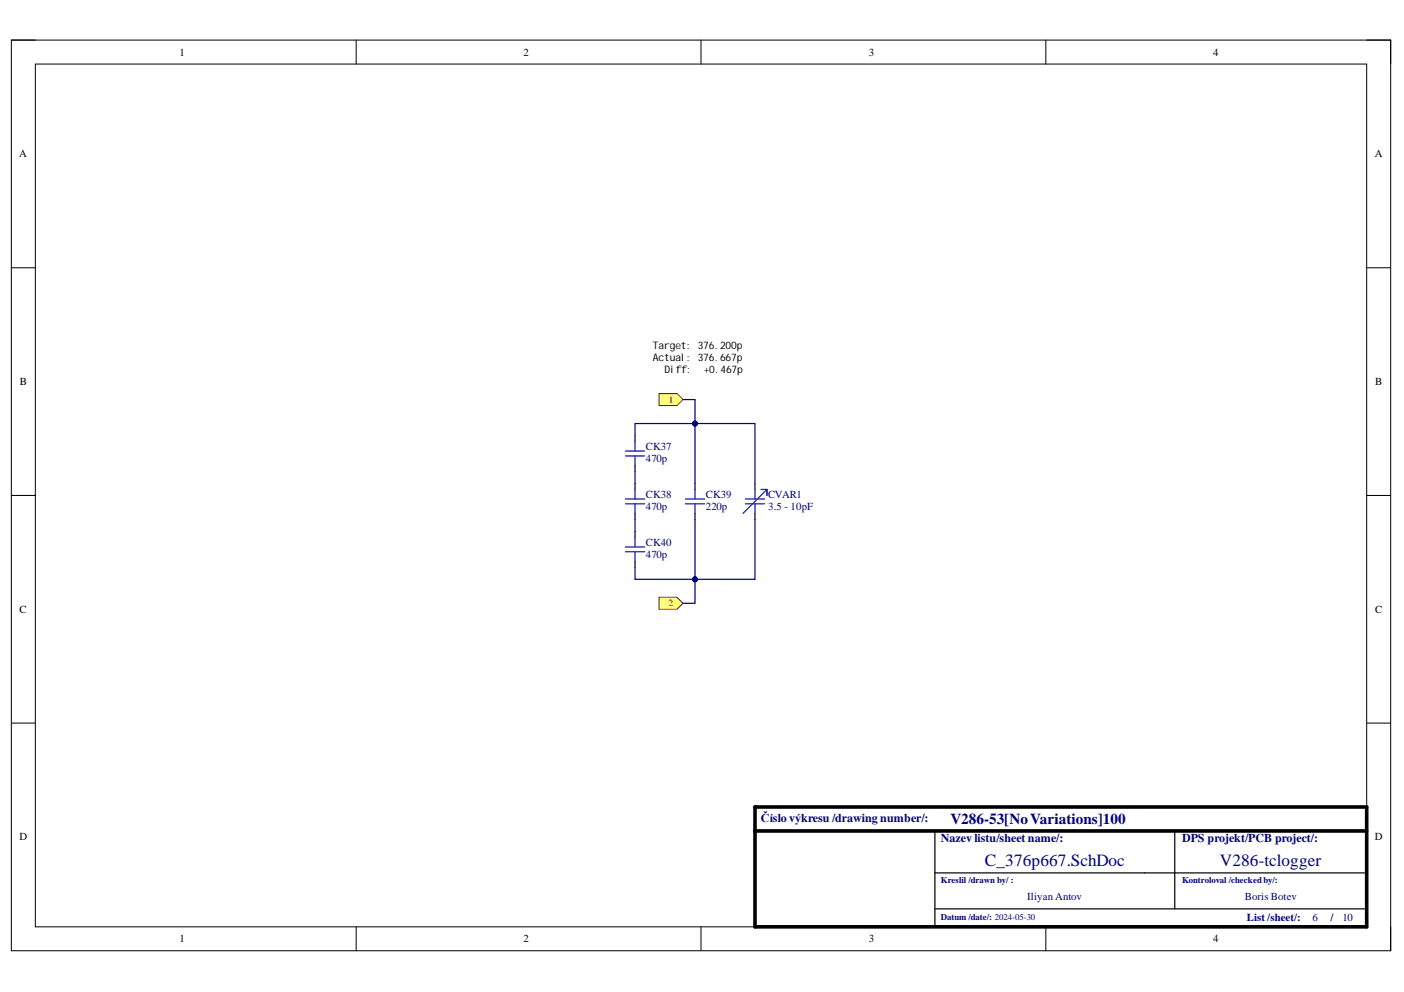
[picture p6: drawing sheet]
<svg xmlns="http://www.w3.org/2000/svg" width="297mm" height="210mm" viewBox="0 0 297 210" stroke-linecap="round" stroke-linejoin="round" font-family="sans-serif">
<path d="M2.4 8.5h291.8v192.7h-291.8z" fill="none" stroke="#000" stroke-width=".21"/>
<path d="M7.5 13.6h281.6v182.5h-281.6z" fill-rule="evenodd" fill="#fff"/>
<g fill="none" stroke="#000" stroke-width=".21">
<path d="M2.4 8.5h5.1M7.5 13.6h281.6v182.5h-281.6zM75.4 8.5v5.1M148.3 8.5v5.1M221.3 8.5v5.1M289.1 8.5h5.1v5.1M2.4 56.7h5.1M289.1 56.7h5.1M2.4 104.8h5.1M289.1 104.8h5.1M2.4 153h5.1M289.1 153h5.1"/>
<path d="M75.4 196.1v5.1M148.3 196.1v5.1M221.3 196.1v5.1M294.2 196.1v5.1"/>
</g>
<path d="M159.7 170.8h129.4v25.3h-129.4zM159.7 175.8h129.4" fill="none" stroke="#000" stroke-width=".76"/>
<path d="M197.8 175.8v20.3M248.5 175.8v16.5M197.8 184.7h91.3M197.8 192.3h91.3" fill="none" stroke="#000" stroke-width=".25"/>
<path d="M139.4 83.3h3.8l1.3 1.2-1.3 1.3h-3.8z" fill-rule="evenodd" fill="#ffff80"/>
<path d="M139.4 83.3h3.8l1.3 1.2-1.3 1.3h-3.8z" fill="none" stroke="#800000" stroke-width=".21"/>
<path d="M139.4 126.4h3.8l1.3 1.3-1.3 1.2h-3.8z" fill-rule="evenodd" fill="#ffff80"/>
<path d="M139.4 126.4h3.8l1.3 1.3-1.3 1.2h-3.8z" fill="none" stroke="#800000" stroke-width=".21"/>
<path d="M134.4 92.2v1.2M134.4 98.5v1.3M134.4 102.3v1.3M134.4 108.6v1.3M134.4 112.4v1.3M134.4 118.8v1.2M147 102.3v1.3M147 108.6v1.3M159.7 102.3v1.3M159.7 108.6v1.3" fill="none" stroke="#000" stroke-width=".25"/>
<g fill="none" stroke="#00f" stroke-width=".25">
<path d="M132.3 96.5h4.1M132.3 95.5h4.1M134.4 93.4v2.1M134.4 96.5v2M132.3 106.6h4.1M132.3 105.6h4.1M132.3 116.7h4.1M132.3 115.7h4.1M134.4 103.6v2M134.4 106.6v2M134.4 113.7v2M134.4 116.7v2.1"/>
<path d="M145 106.6h4.1M145 105.6h4.1M147 103.6v2M147 106.6v2M157.7 106.6h4.1M157.7 105.6h4.1M159.7 103.6v2M159.7 106.6v2M161 103.6h1.3M162.3 103.6l-5.1 5M162.3 103.6v1.2"/>
</g>
<path d="M136.9 71.9h20.3v7.6h-20.3z" fill-rule="evenodd" fill="#fff"/>
<path d="M136.9 71.9h20.3v7.6h-20.3z" fill="none" stroke="#fff" stroke-width=".21"/>
<path d="M134.4 99.8v2.5M134.4 109.9v2.5M159.7 109.9v12.7h-12.7" fill="none" stroke="#000080" stroke-width=".25"/>
<circle cx="147" cy="122.6" r=".51" fill="#000080"/>
<circle cx="147" cy="122.6" r=".51" fill="none" stroke="#000080" stroke-width=".21"/>
<path d="M147 109.9v12.7" fill="none" stroke="#000080" stroke-width=".25"/>
<circle cx="147" cy="122.6" r=".51" fill="#000080"/>
<circle cx="147" cy="122.6" r=".51" fill="none" stroke="#000080" stroke-width=".21"/>
<path d="M147 89.6v12.7" fill="none" stroke="#000080" stroke-width=".25"/>
<circle cx="147" cy="89.6" r=".51" fill="#000080"/>
<circle cx="147" cy="89.6" r=".51" fill="none" stroke="#000080" stroke-width=".21"/>
<path d="M134.4 92.2v-2.6h25.3v12.7" fill="none" stroke="#000080" stroke-width=".25"/>
<circle cx="147" cy="89.6" r=".51" fill="#000080"/>
<circle cx="147" cy="89.6" r=".51" fill="none" stroke="#000080" stroke-width=".21"/>
<path d="M144.5 84.5h2.5v5.1" fill="none" stroke="#000080" stroke-width=".25"/>
<circle cx="147" cy="89.6" r=".51" fill="#000080"/>
<circle cx="147" cy="89.6" r=".51" fill="none" stroke="#000080" stroke-width=".21"/>
<path d="M134.4 120v2.6h12.6v5.1h-2.5" fill="none" stroke="#000080" stroke-width=".25"/>
<circle cx="147" cy="122.6" r=".51" fill="#000080"/>
<circle cx="147" cy="122.6" r=".51" fill="none" stroke="#000080" stroke-width=".21"/>
<g font-size="3.6" fill="#000080">
<text x="208.4" y="183.3">C_376p667.SchDoc</text>
<text x="258.1" y="183.3">V286-tclogger</text>
</g>
<text font-size="3.2" fill="#000080" x="201.1" y="174.3">V286-53[NoVariations]100</text>
<g font-size="2.5" fill="#000080">
<text x="161" y="174">Číslo výkresu /drawing number/:</text>
<text x="199.1" y="178.3">Nazev listu/sheet name/:</text>
<text x="250.1" y="178.3">DPS projekt/PCB project/:</text>
</g>
<g font-size="2.3">
<text x="38" y="11.7">1</text>
<text x="110.7" y="11.7">2</text>
<text x="183.8" y="11.7">3</text>
<text x="256.7" y="11.7">4</text>
<text x="4.1" y="33.3">A</text>
<text x="290.8" y="33.3">A</text>
<text x="4.2" y="81.5">B</text>
<text x="290.9" y="81.5">B</text>
<text x="4.1" y="129.7">C</text>
<text x="290.9" y="129.7">C</text>
<text x="4.1" y="177.8">D</text>
<text x="290.8" y="177.8">D</text>
<text x="38" y="199.4">1</text>
<text x="110.7" y="199.4">2</text>
<text x="183.8" y="199.4">3</text>
<text x="256.7" y="199.4">4</text>
</g>
<g font-size="2.3" fill="#000080">
<text x="136.6" y="95.2">CK37</text>
<text x="136.6" y="97.7">470p</text>
<text x="136.6" y="105.3">CK38</text>
<text x="136.6" y="107.9">470p</text>
<text x="149.3" y="105.3">CK39</text>
<text x="149.3" y="107.9">220p</text>
<text x="162.5" y="105.3">CVAR1</text>
<text x="162.5" y="107.9">3.5 - 10pF</text>
<text x="136.6" y="115.5">CK40</text>
<text x="136.6" y="118">470p</text>
<text x="217.3" y="190.5">Iliyan Antov</text>
<text x="263.4" y="190.5">Boris Botev</text>
<text x="263.8" y="194.8">List /sheet/:</text>
<text x="277.7" y="194.8">6</text>
<text x="281.5" y="194.8">/</text>
<text x="284" y="194.8">10</text>
</g>
<g font-size="2.2">
<text x="138.1" y="73.9">Target: 376.200p</text>
<text x="138.1" y="76.4">Actual: 376.667p</text>
<text x="140.6" y="78.9">Diff:</text>
<text x="148.9" y="78.9">+0.467p</text>
</g>
<g font-size="2" fill="#800000">
<text x="141.5" y="85.2">1</text>
<text x="141.4" y="128.3">2</text>
</g>
<g font-size="1.9" fill="#000080">
<text x="199.1" y="186.8">Kreslil /drawn by/ :</text>
<text x="250.1" y="186.8">Kontroloval /checked by/:</text>
<text x="199.1" y="194.7">Datum /date/: 2024-05-30</text>
</g>
</svg>
